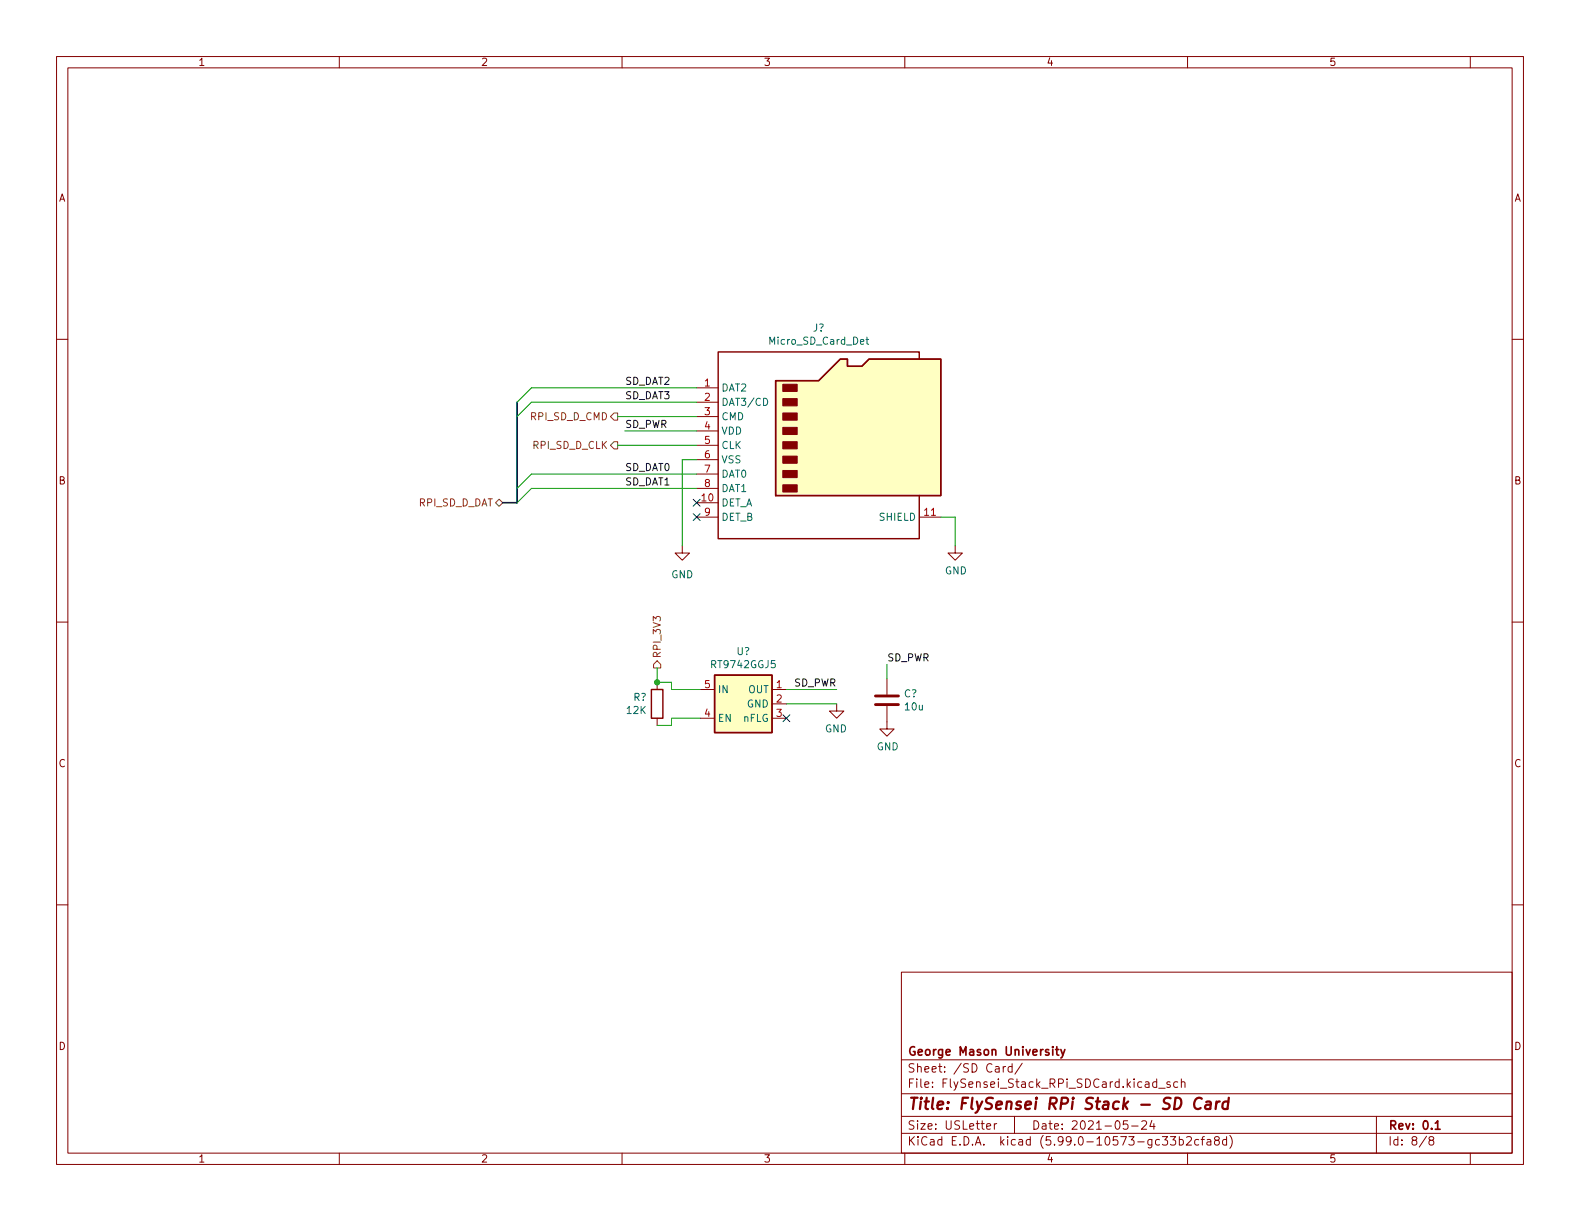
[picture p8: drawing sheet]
<svg xmlns="http://www.w3.org/2000/svg" width="279mm" height="216mm" viewBox="0 0 279 216" stroke-linecap="round" stroke-linejoin="round" font-family="sans-serif">
<g fill="none" stroke="#840000" stroke-width=".18">
<path d="M10 10h259.4v195.9h-259.4zM12 12h255.4v191.9h-255.4zM60 10v2M110 10v2M160 10v2M210 10v2M260 10v2M10 60h2M267.4 60h2M123.2 68.6h3.8M123.2 71.1h3.8M123.2 73.7h3.8"/>
<path d="M123.2 76.2h3.8M123.2 78.7h3.8M120.6 96.5v1.3h1.3l-1.3 1.3-1.2-1.3h1.2M123.2 88.9h3.8M123.2 91.4h3.8M123.2 81.3h3.8M123.2 83.8h3.8M123.2 86.4h3.8M162.6 91.4h3.8M168.9 96.5v1.3h1.3l-1.3 1.3-1.3-1.3h1.3M10 110h2M267.4 110h2"/>
<path d="M116.2 120.7v1.2M116.2 127v1.3M123.8 121.9h2.6M123.8 127h2.6M136.5 121.9h2.6M136.5 124.5h2.6M136.5 127h2.6M148 124.5v1.2h-1.3l1.3 1.3 1.2-1.3h-1.2M156.8 124.8v4.1h1.3l-1.3 1.3-1.2-1.3h1.2M156.8 120v2.8M10 160h2M267.4 160h2"/>
<path d="M159.4 171.9h108v32h-108zM159.4 197.4h108M159.4 193.4h108M159.4 187.4h108M174.5 199.2l.7-.2-.1-.3h-.4l-.2 .2v.7h.6M175.8 198.7v1M176.3 198.7h-.3l-.2 .3M177.4 188.6v1M177.8 188.6l-.3 .1-.1 .2M179 188.7l-.5-.1-.2 .3v.4l.1 .2h.6M179 188.1v1.5M179.4 197.4v3"/>
<path d="M180.8 188l-1.3 1.9M199.4 198.2h-.7l-.1 .7 .2-.2 .5 .1 .2 .2-.1 .5-.2 .2-.6-.2M200.1 199.1h1.2M201.9 198.3l.6-.1 .2 .1 .1 .3-1 1.1h1M203.7 198.1l-.4 1.1h1M204 198.7v1M204.5 191.4l-.4-.1-.3 .3v.4l.2 .2h.5M204.5 190.8v1.5M204.9 192.4h1.1M206.9 191.4l-.4-.1-.2 .2 .1 .2 .5 .2v.3h-.6M208.3 191.4l-.5-.1-.3 .3v.4l.2 .2h.6M208.9 191.4l.2-.1 .4 .1v.9"/>
<path d="M208.9 190.8v1.5M243.4 197.4v6.5M60 203.9v2M110 203.9v2M159.4 200.4h108M160 203.9v2M205.5 201h1l-.5 .5 .4 .2v.6l-.2 .2h-.4l-.3-.2M207 201h.9l-.5 .5 .4 .2v.6l-.2 .2h-.4l-.2-.2M208.5 201.5h.5l.3 .3v.4l-.2 .2h-.6M208.5 201v1.5M209.8 201.1l.6-.1 .2 .1 .1 .3-.9 1.1h.9M210 203.9v2"/>
<path d="M212 201.5h-.5l-.2 .3v.4l.1 .2h.6M212.4 201.5h.6M213 201l-.4 .2v1.3M213.5 201.5h.5l.1 1M214.1 201.8l-.5 .1a.29 .29 0 0 0-.2 .3 .29 .29 0 0 0 .2 .3l.5-.1M215 201.6l-.2-.3v-.2l.2-.1h.5l.1 .3-.1 .2-.6 .2-.1 .2v.4l.2 .2h.3l.3-.3-.1-.4-.2-.2M216.9 201.5h-.4l-.3 .3v.4l.1 .2h.6M216.9 201v1.5M217.5 200.8a1.72 1.72 0 0 1 0 2.2M252.3 200.9l-1.3 1.9M253 201.6l-.3-.3 .1-.2 .2-.1h.4l.1 .3v.2l-.7 .2-.1 .2v.3l.3 .3h.3l.2-.3v-.4l-.2-.2M260 203.9v2"/>
</g>
<path d="M186.7 185.6h.5M186.9 185.1v1.3l.3 .2M187.6 185.6l.4 1M188.3 185.6l-.5 1.3-.2 .2M253.8 198.6l.4-.4v1.5M253.8 199.7h.9" fill="none" stroke="#840000" stroke-width=".3"/>
<path d="M212.5 194.3a.88 .88 0 0 0-1 0 .88 .88 0 0 0-.3 .9 .69 .69 0 0 0 .3 .8 .69 .69 0 0 0 .8-.1M213.3 194.9l.2-.1 .6 .1-.1 1.2M214.1 195.2l-.7 .1a.4 .4 0 0 0-.3 .4 .4 .4 0 0 0 .2 .4l.7-.1M215.1 194.8l-.1 1.3M215.7 194.8l-.4 .1-.2 .3M217.2 194.9a.66 .66 0 0 0-1 .3l-.1 .5 .2 .3 .2 .1 .6-.1M217.3 194.1l-.2 2" fill="none" stroke="#840000" stroke-width=".4"/>
<path d="M154.8 124.6h4.1M154.8 123.1h4.1" fill="none" stroke="#840000" stroke-width=".51"/>
<path d="M137.2 67.3h7.6l3.8-3.8h1.3v1.3h2.5l1.3-1.3h12.7v24.1h-29.2zM162.6 63.5v-1.3h-35.6v33.1h35.6v-7.7M126.4 119.4h10.1v10.1h-10.1zM115.2 121.9h2v5.1h-2z" fill="none" stroke="#840000" stroke-width=".25"/>
<g fill="#ffffc2" stroke="#ffffc2" stroke-width=".18">
<path d="M126.4 119.4h10.1v10.1h-10.1z"/>
<path d="M137.2 67.3h7.6l3.8-3.8h1.3v1.3h2.5l1.3-1.3h12.7v24.1h-29.2z"/>
</g>
<g fill="#840000" stroke="#840000" stroke-width=".18">
<path d="M138.4 85.7h2.6v1.3h-2.6z"/>
<path d="M138.4 83.2h2.6v1.3h-2.6z"/>
<path d="M138.4 80.6h2.6v1.3h-2.6z"/>
<path d="M138.4 78.1h2.6v1.3h-2.6z"/>
<path d="M138.4 75.6h2.6v1.2h-2.6z"/>
<path d="M138.4 73h2.6v1.3h-2.6z"/>
<path d="M138.4 70.5h2.6v1.3h-2.6z"/>
<path d="M138.4 67.9h2.6v1.3h-2.6z"/>
</g>
<path d="M153.3 59.6v1.1l.3 .2M135 70.4a.64 .64 0 0 1 .8 .7 .64 .64 0 0 1-.8 .6zM153.1 60h.5" fill="none" stroke="#006464" stroke-width=".18"/>
<path d="M108.6 73h.6v1.3h-.6l-.7-.6zM108.6 78.1h.6v1.3h-.6l-.7-.7zM87.6 88.9l.7-.6 .6 .6-.6 .6zM116.2 116.8l.6 .7v.6h-1.2v-.6z" fill="none" stroke="#725600" stroke-width=".18"/>
<path d="M91.4 71.1v17.8h-2.5" fill="none" stroke="#000084" stroke-width=".3"/>
<g fill="none" stroke="#009600" stroke-width=".18">
<path d="M109.2 78.7h14M109.2 73.7h14M110.5 76.2h12.7M123.2 71.1h-29.2l-2.6 2.6M123.2 68.6h-29.2l-2.6 2.5M123.2 83.8h-29.2l-2.6 2.6M123.2 86.4h-29.2l-2.6 2.5M123.2 81.3h-2.6v15.2M166.4 91.4h2.5v5.1M116.2 118.1v2.6h2.5v1.2h5.1M156.8 117.5v2.5M123.8 127h-5.1v1.3h-2.5"/>
<path d="M139.1 121.9h8.9M139.1 124.5h8.9"/>
</g>
<path d="M122.6 90.8l1.2 1.2M122.6 88.3l1.2 1.2M123.8 90.8l-1.2 1.2M123.8 88.3l-1.2 1.2M138.5 126.4l1.2 1.2M139.7 126.4l-1.2 1.2" fill="none" stroke="#000084" stroke-width=".18"/>
<circle cx="116.2" cy="120.7" r=".46" fill="#009600" stroke="#009600" stroke-width=".18"/>
<text font-size="2.8" fill="#840000" x="160.4" y="196.2">Title: FlySensei RPi Stack - SD Card</text>
<g font-size="2.1" fill="#840000">
<text x="160.4" y="189.7">Sheet: /SD Card/</text>
<text x="160.4" y="186.7">George Mason University</text>
<text x="160.4" y="192.4">File: FlySensei_Stack_RPi_SDCard.kicad_sch</text>
<text x="160.4" y="202.5">KiCad E.D.A. kicad (5.99.0-10573-gc33b2cfa8d)</text>
<text x="160.4" y="199.7">Size: USLetter</text>
<text x="182.4" y="199.7">Date: 2021-05-24</text>
<text x="245.4" y="199.7">Rev: 0.1</text>
<text x="245.4" y="202.5">Id: 8/8</text>
</g>
<g font-size="1.8" fill="#840000">
<text x="35" y="11.6">1</text>
<text x="85" y="11.6">2</text>
<text x="135" y="11.6">3</text>
<text x="185" y="11.6">4</text>
<text x="235" y="11.6">5</text>
<text x="10.3" y="35.6">A</text>
<text x="267.7" y="35.6">A</text>
<text x="10.3" y="85.7">B</text>
<text x="267.7" y="85.7">B</text>
<text x="10.3" y="135.6">C</text>
<text x="267.7" y="135.6">C</text>
<text x="10.3" y="185.7">D</text>
<text x="267.7" y="185.7">D</text>
<text x="35" y="205.6">1</text>
<text x="85" y="205.6">2</text>
<text x="135" y="205.6">3</text>
<text x="185" y="205.6">4</text>
<text x="235" y="205.6">5</text>
</g>
<g font-size="1.8" fill="#006464">
<text x="143.7" y="58.6">J?</text>
<text x="136.3" y="60.9">Micro_SD_Card_Det</text>
<text x="127.5" y="69.2">DAT2</text>
<text x="127.5" y="71.8">DAT3/CD</text>
<text x="127.5" y="74.3">CMD</text>
<text x="127.5" y="76.8">VDD</text>
<text x="127.5" y="79.4">CLK</text>
<text x="127.5" y="81.9">VSS</text>
<text x="127.5" y="89.5">DET_A</text>
<text x="127.5" y="84.5">DAT0</text>
<text x="127.5" y="87">DAT1</text>
<text x="127.5" y="92.1">DET_B</text>
<text x="155.6" y="92.1">SHIELD</text>
<text x="167.1" y="101.5">GND</text>
<text x="118.7" y="102.2">GND</text>
<text x="125.9" y="118.1">RT9742GGJ5</text>
<text x="130.3" y="115.8">U?</text>
<text x="112" y="123.9">R?</text>
<text x="126.9" y="122.6">IN</text>
<text x="132.1" y="125.1">GND</text>
<text x="132.3" y="122.6">OUT</text>
<text x="159.8" y="123.3">C?</text>
<text x="160.1" y="125.6">10u</text>
<text x="110.9" y="126.2">12K</text>
<text x="126.9" y="127.6">EN</text>
<text x="131.4" y="127.6">nFLG</text>
<text x="145.9" y="129.5">GND</text>
<text x="155" y="132.7">GND</text>
</g>
<g font-size="1.8" fill="#0f0f0f">
<text x="110.5" y="68">SD_DAT2</text>
<text x="110.5" y="70.6">SD_DAT3</text>
<text x="110.5" y="75.7">SD_PWR</text>
<text x="110.5" y="83.3">SD_DAT0</text>
<text x="110.5" y="85.8">SD_DAT1</text>
<text x="156.8" y="116.9">SD_PWR</text>
<text x="140.4" y="121.4">SD_PWR</text>
</g>
<g font-size="1.8" fill="#a90000">
<text x="124.6" y="68.3">1</text>
<text x="124.6" y="70.9">2</text>
<text x="124.6" y="73.4">3</text>
<text x="124.6" y="75.9">4</text>
<text x="124.6" y="78.5">5</text>
<text x="124.6" y="81">6</text>
<text x="124.6" y="83.6">7</text>
<text x="124.1" y="88.6">10</text>
<text x="124.6" y="86.1">8</text>
<text x="124.6" y="91.2">9</text>
<text x="163.5" y="91.2">11</text>
<text x="124.6" y="121.7">5</text>
<text x="137.3" y="121.7">1</text>
<text x="137.3" y="124.2">2</text>
<text x="124.6" y="126.7">4</text>
<text x="137.3" y="126.7">3</text>
</g>
<g font-size="1.8" fill="#725600">
<text x="93.9" y="74.3">RPI_SD_D_CMD</text>
<text x="94.3" y="79.4">RPI_SD_D_CLK</text>
<text x="74" y="89.5">RPI_SD_D_DAT</text>
<text x="116.8" y="116.5" transform="rotate(-90 116.8 116.5)">RPI_3V3</text>
</g>
</svg>
